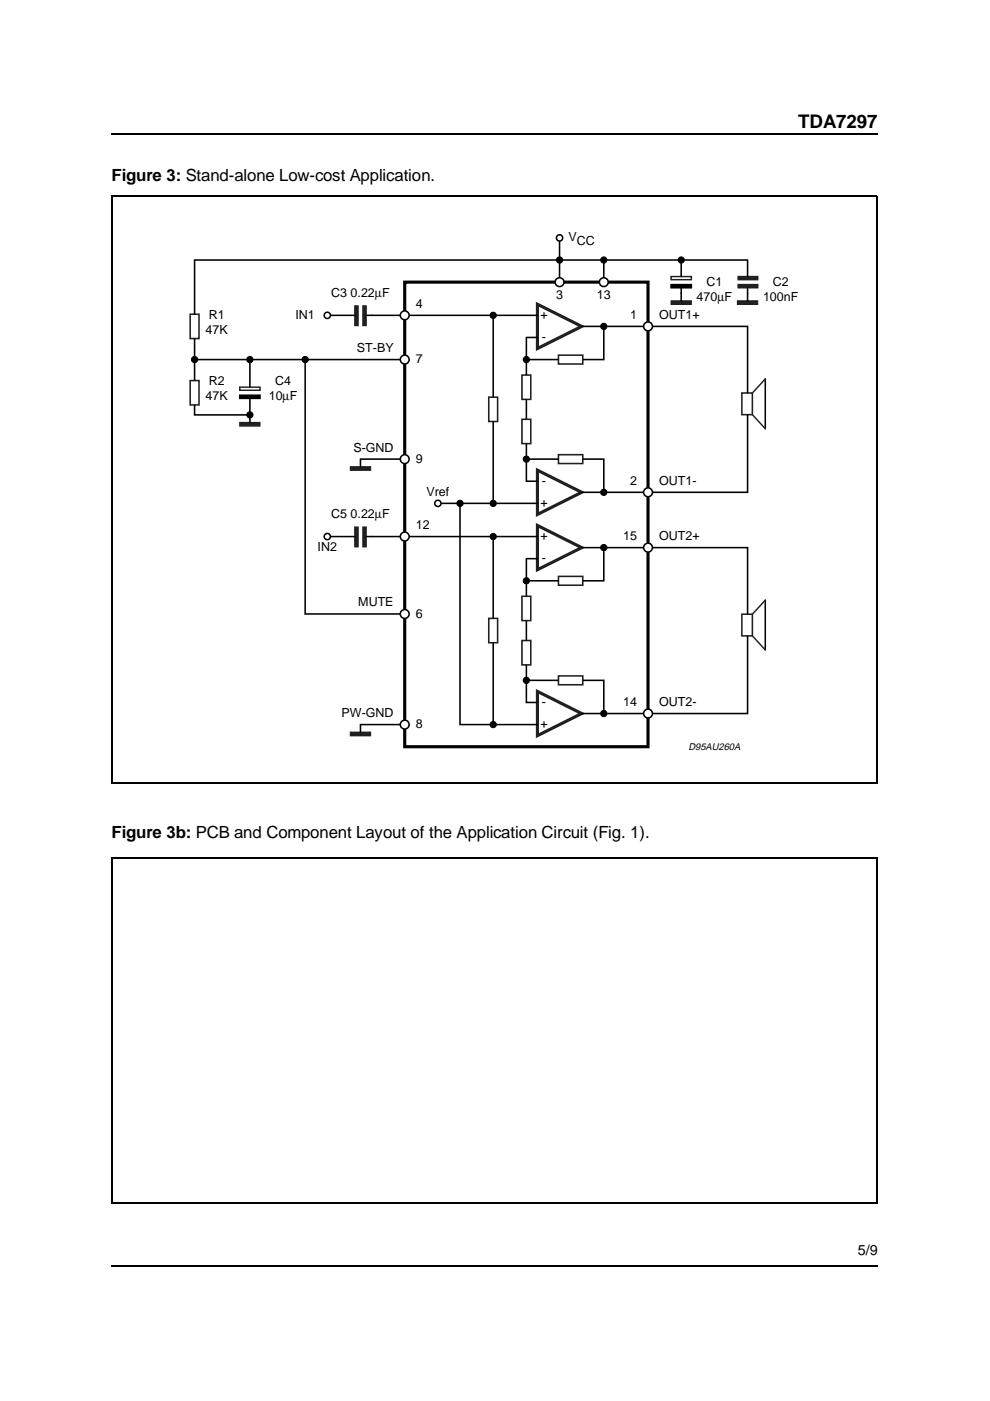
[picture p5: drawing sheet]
<svg xmlns="http://www.w3.org/2000/svg" width="210mm" height="297mm" viewBox="0 0 210 297" stroke-linecap="round" stroke-linejoin="round" font-family="sans-serif">
<path d="M23.6 41.6h162.4M23.8 41.5v124.6M185.9 41.5v124.6M23.6 166h162.4" fill="none" stroke="#000" stroke-width=".34"/>
<path d="M85.8 59.8h51.6v98.5h-51.6z" fill="none" stroke="#000" stroke-width=".66" stroke-linecap="butt"/>
<g fill="#231f20" stroke="#231f20" stroke-width=".31">
<path d="M75.2 64.9h.7v4.1h-.7z"/>
<path d="M77 64.9h.6v4.1h-.6z"/>
</g>
<path d="M69.4 66.9h5.8M111.6 71.5h2.4M114 66.9h-36.4M123.3 69.2h35.2v14.1M162.3 80.3v10.6" fill="none" stroke="#000" stroke-width=".33"/>
<path d="M159.5 87.9l2.8 3M162.3 80.3l-2.8 3" fill="none" stroke="#231f20" stroke-width=".31"/>
<path d="M157.3 83.3h2.2v4.6h-2.2z" fill="none" stroke="#231f20" stroke-width=".33"/>
<path d="M113.9 64.5l9.4 4.7-9.4 4.7z" fill="none" stroke="#231f20" stroke-width=".67"/>
<g fill="#fff" stroke="#000" stroke-width=".33">
<circle cx="85.8" cy="66.9" r=".94"/>
<circle cx="137.4" cy="69.2" r=".94"/>
</g>
<circle cx="128" cy="69.2" r=".66" fill="#000" stroke="#000" stroke-width=".21"/>
<path d="M113.9 99.7l9.4 4.7-9.4 4.7z" fill="none" stroke="#231f20" stroke-width=".67"/>
<path d="M158.5 88v16.4h-35.2M92.8 106.7h21.2" fill="none" stroke="#000" stroke-width=".33"/>
<circle cx="137.4" cy="104.4" r=".94" fill="#fff" stroke="#000" stroke-width=".33"/>
<circle cx="128" cy="104.4" r=".66" fill="#000" stroke="#000" stroke-width=".21"/>
<circle cx="69.4" cy="66.9" r=".66" fill="#fff" stroke="#000" stroke-width=".33"/>
<path d="M41.3 76.2h44.5" fill="none" stroke="#000" stroke-width=".33"/>
<circle cx="85.8" cy="76.2" r=".94" fill="#fff" stroke="#000" stroke-width=".33"/>
<path d="M128 55.1v4.7" fill="none" stroke="#000" stroke-width=".33"/>
<circle cx="128" cy="59.8" r=".94" fill="#fff" stroke="#000" stroke-width=".33"/>
<path d="M118.6 50.4v9.4M158.5 55.1h-39.9" fill="none" stroke="#000" stroke-width=".33"/>
<circle cx="118.6" cy="59.8" r=".94" fill="#fff" stroke="#000" stroke-width=".33"/>
<path d="M110.7 79.5h1.8v5.2h-1.8zM118.4 75.3h5.2v1.9h-5.2zM103.6 84.2h1.9v5.2h-1.9zM118.4 96.4h5.2v1.9h-5.2z" fill="none" stroke="#231f20" stroke-width=".33"/>
<path d="M104.6 66.9v17.3M111.6 76.2h6.8M111.6 71.5v8M128 69.2v7h-4.4M104.6 89.4v17.3M111.6 84.7v3.3M118.4 97.3h-6.8v4.7h2.3M123.6 97.3h4.4v7.1" fill="none" stroke="#000" stroke-width=".33"/>
<g fill="#000" stroke="#000" stroke-width=".21">
<circle cx="104.6" cy="66.9" r=".66"/>
<circle cx="111.6" cy="76.2" r=".66"/>
<circle cx="111.6" cy="97.3" r=".66"/>
<circle cx="104.6" cy="106.7" r=".66"/>
</g>
<circle cx="92.8" cy="106.7" r=".66" fill="#fff" stroke="#000" stroke-width=".33"/>
<path d="M40.3 66.6h1.9v5.2h-1.9zM157.3 130.2h2.2v4.6h-2.2z" fill="none" stroke="#231f20" stroke-width=".33"/>
<path d="M118.6 55.1h-77.3v11.5M41.3 71.8v4.4M53 76.2v5.9M53 84.5v5.1M69.4 113.8h5.8M77.6 113.8h36.4M111.6 118.4l2.4 .1M123.3 116.1h35.2v14.1M162.3 127.2v10.6" fill="none" stroke="#000" stroke-width=".33"/>
<path d="M50.8 82.1h4.3v.6h-4.3zM159.5 134.8l2.8 3M162.3 127.2l-2.8 3" fill="none" stroke="#231f20" stroke-width=".31"/>
<path d="M50.8 83.8h4.3v.7h-4.3z" fill="#000" stroke="#000" stroke-width=".33"/>
<g fill="#231f20" stroke="#231f20" stroke-width=".31">
<path d="M50.9 89.6h4.2v.7h-4.2z"/>
<path d="M75.2 111.8h.7v4.1h-.7z"/>
<path d="M77 111.8h.6v4.1h-.6z"/>
</g>
<circle cx="64.7" cy="76.2" r=".66" fill="#000" stroke="#000" stroke-width=".21"/>
<path d="M113.9 111.4l9.4 4.7-9.4 4.7z" fill="none" stroke="#231f20" stroke-width=".67"/>
<g fill="#fff" stroke="#000" stroke-width=".33">
<circle cx="85.8" cy="113.8" r=".94"/>
<circle cx="137.4" cy="116.1" r=".94"/>
</g>
<circle cx="128" cy="116.1" r=".66" fill="#000" stroke="#000" stroke-width=".21"/>
<path d="M113.9 146.6l9.4 4.7-9.4 4.7z" fill="none" stroke="#231f20" stroke-width=".67"/>
<path d="M97.5 106.7v46.9h16.5M158.5 134.9v16.4h-35.2" fill="none" stroke="#000" stroke-width=".33"/>
<circle cx="137.4" cy="151.3" r=".94" fill="#fff" stroke="#000" stroke-width=".33"/>
<circle cx="128" cy="151.3" r=".66" fill="#000" stroke="#000" stroke-width=".21"/>
<g fill="#fff" stroke="#000" stroke-width=".33">
<circle cx="69.4" cy="113.8" r=".66"/>
<circle cx="118.6" cy="50.4" r=".66"/>
</g>
<path d="M64.7 76.2v54h21.1" fill="none" stroke="#000" stroke-width=".33"/>
<circle cx="85.8" cy="130.2" r=".94" fill="#fff" stroke="#000" stroke-width=".33"/>
<path d="M40.3 80.7h1.9v5.2h-1.9zM103.6 131.1h1.9v5.2h-1.9zM110.7 126.4h1.8v5.2h-1.8zM118.4 122.2h5.2v1.9h-5.2zM118.4 143.3h5.2v1.9h-5.2z" fill="none" stroke="#231f20" stroke-width=".33"/>
<g fill="none" stroke="#000" stroke-width=".33">
<path d="M144.4 55.1v3.5M158.5 55.1v3.5M41.3 76.2v4.5M144.4 61v2.8M158.5 61v2.8M41.3 85.9v2.1h11.7M85.8 97.3h-9.4v1.7M104.6 113.8v17.3M111.6 118.4v8M128 116.1v7h-4.4M104.6 136.3v17.3M111.6 123.1h6.8"/>
<path d="M111.6 131.6v3.3M85.8 153.6h-9.4v1.7M118.4 144.2h-6.8v4.7h2.3M123.6 144.2h4.4v7.1"/>
</g>
<g fill="#000" stroke="#000" stroke-width=".21">
<circle cx="144.4" cy="55.1" r=".66"/>
<circle cx="41.3" cy="76.2" r=".66"/>
<circle cx="97.5" cy="106.7" r=".66"/>
<circle cx="104.6" cy="113.8" r=".66"/>
<circle cx="111.6" cy="123.1" r=".66"/>
<circle cx="104.6" cy="153.6" r=".66"/>
<circle cx="111.6" cy="144.2" r=".66"/>
</g>
<path d="M142.3 58.6h4.3v.7h-4.3z" fill="none" stroke="#231f20" stroke-width=".31"/>
<path d="M142.3 60.3h4.3v.7h-4.3z" fill="#000" stroke="#000" stroke-width=".33"/>
<g fill="#231f20" stroke="#231f20" stroke-width=".31">
<path d="M142.3 63.8h4.2v.7h-4.2z"/>
<path d="M156.5 60.3h4.2v.7h-4.2z"/>
<path d="M156.5 58.6h4.2v.7h-4.2z"/>
<path d="M156.4 63.8h4.2v.7h-4.2z"/>
<path d="M74.3 99h4.2v.7h-4.2z"/>
<path d="M74.3 155.3h4.2v.7h-4.2z"/>
</g>
<g fill="#fff" stroke="#000" stroke-width=".33">
<circle cx="85.8" cy="153.6" r=".94"/>
<circle cx="85.8" cy="97.3" r=".94"/>
</g>
<path d="M110.7 88.9h1.8v5.2h-1.8zM110.7 135.8h1.8v5.2h-1.8z" fill="none" stroke="#231f20" stroke-width=".33"/>
<path d="M111.6 88v.9M111.6 94.1v3.2M111.6 134.9v.9M111.6 141v3.2" fill="none" stroke="#000" stroke-width=".33"/>
<g fill="#000" stroke="#000" stroke-width=".21">
<circle cx="118.6" cy="55.1" r=".66"/>
<circle cx="128" cy="55.1" r=".66"/>
<circle cx="53" cy="76.2" r=".66"/>
<circle cx="53" cy="88" r=".66"/>
</g>
<path d="M23.6 181.8h162.4M23.8 181.7v73.5M185.9 181.7v73.5M23.6 255.1h162.4" fill="none" stroke="#000" stroke-width=".34"/>
<path d="M23.6 28.5h162.5M23.6 268.3h162.6" fill="none" stroke="#000" stroke-width=".25"/>
<text font-size="4" x="169.2" y="27.1">TDA7297</text>
<g font-size="3.6">
<text x="23.6" y="38.3">Figure 3: Stand-alone Low-cost Application.</text>
<text x="23.6" y="177.6">Figure 3b: PCB and Component Layout of the Application Circuit (Fig. 1).</text>
</g>
<text font-size="3" x="181.9" y="266">5/9</text>
<g font-size="2.6">
<text x="120.5" y="51.2">VCC</text>
<text x="70.2" y="62.9">C3 0.22µF</text>
<text x="88.2" y="65.3">4</text>
<text x="117.9" y="63.3">3</text>
<text x="126.5" y="63.3">13</text>
<text x="147.7" y="63.7">470µF</text>
<text x="149.8" y="60.6">C1</text>
<text x="161.8" y="63.7">100nF</text>
<text x="163.8" y="60.6">C2</text>
<text x="43.6" y="70.8">47K</text>
<text x="44.3" y="67.6">R1</text>
<text x="62.6" y="67.6">IN1</text>
<text x="114.6" y="67.6">+</text>
<text x="133.6" y="67.6">1</text>
<text x="139.7" y="67.6">OUT1+</text>
<text x="75.7" y="74.6">ST-BY</text>
<text x="88.2" y="77">7</text>
<text x="114.9" y="72.3">-</text>
<text x="44.3" y="81.7">R2</text>
<text x="58.3" y="81.7">C4</text>
<text x="43.6" y="84.8">47K</text>
<text x="57" y="84.8">10µF</text>
<text x="74.9" y="95.7">S-GND</text>
<text x="88.2" y="98.1">9</text>
<text x="90.4" y="105.1">Vref</text>
<text x="114.6" y="107.5">+</text>
<text x="114.9" y="102.8">-</text>
<text x="133.6" y="102.8">2</text>
<text x="139.7" y="102.8">OUT1-</text>
<text x="70.2" y="109.8">C5 0.22µF</text>
<text x="88.2" y="112.2">12</text>
<text x="67.3" y="116.9">IN2</text>
<text x="114.6" y="114.5">+</text>
<text x="114.9" y="119.2">-</text>
<text x="132.1" y="114.5">15</text>
<text x="139.7" y="114.5">OUT2+</text>
<text x="76" y="128.6">MUTE</text>
<text x="88.2" y="130.9">6</text>
<text x="114.9" y="149.7">-</text>
<text x="132.1" y="149.7">14</text>
<text x="139.7" y="149.7">OUT2-</text>
<text x="72.4" y="152">PW-GND</text>
<text x="88.2" y="154.4">8</text>
<text x="114.6" y="154.4">+</text>
</g>
<text font-size="2" x="145.9" y="159.1">D95AU260A</text>
</svg>
